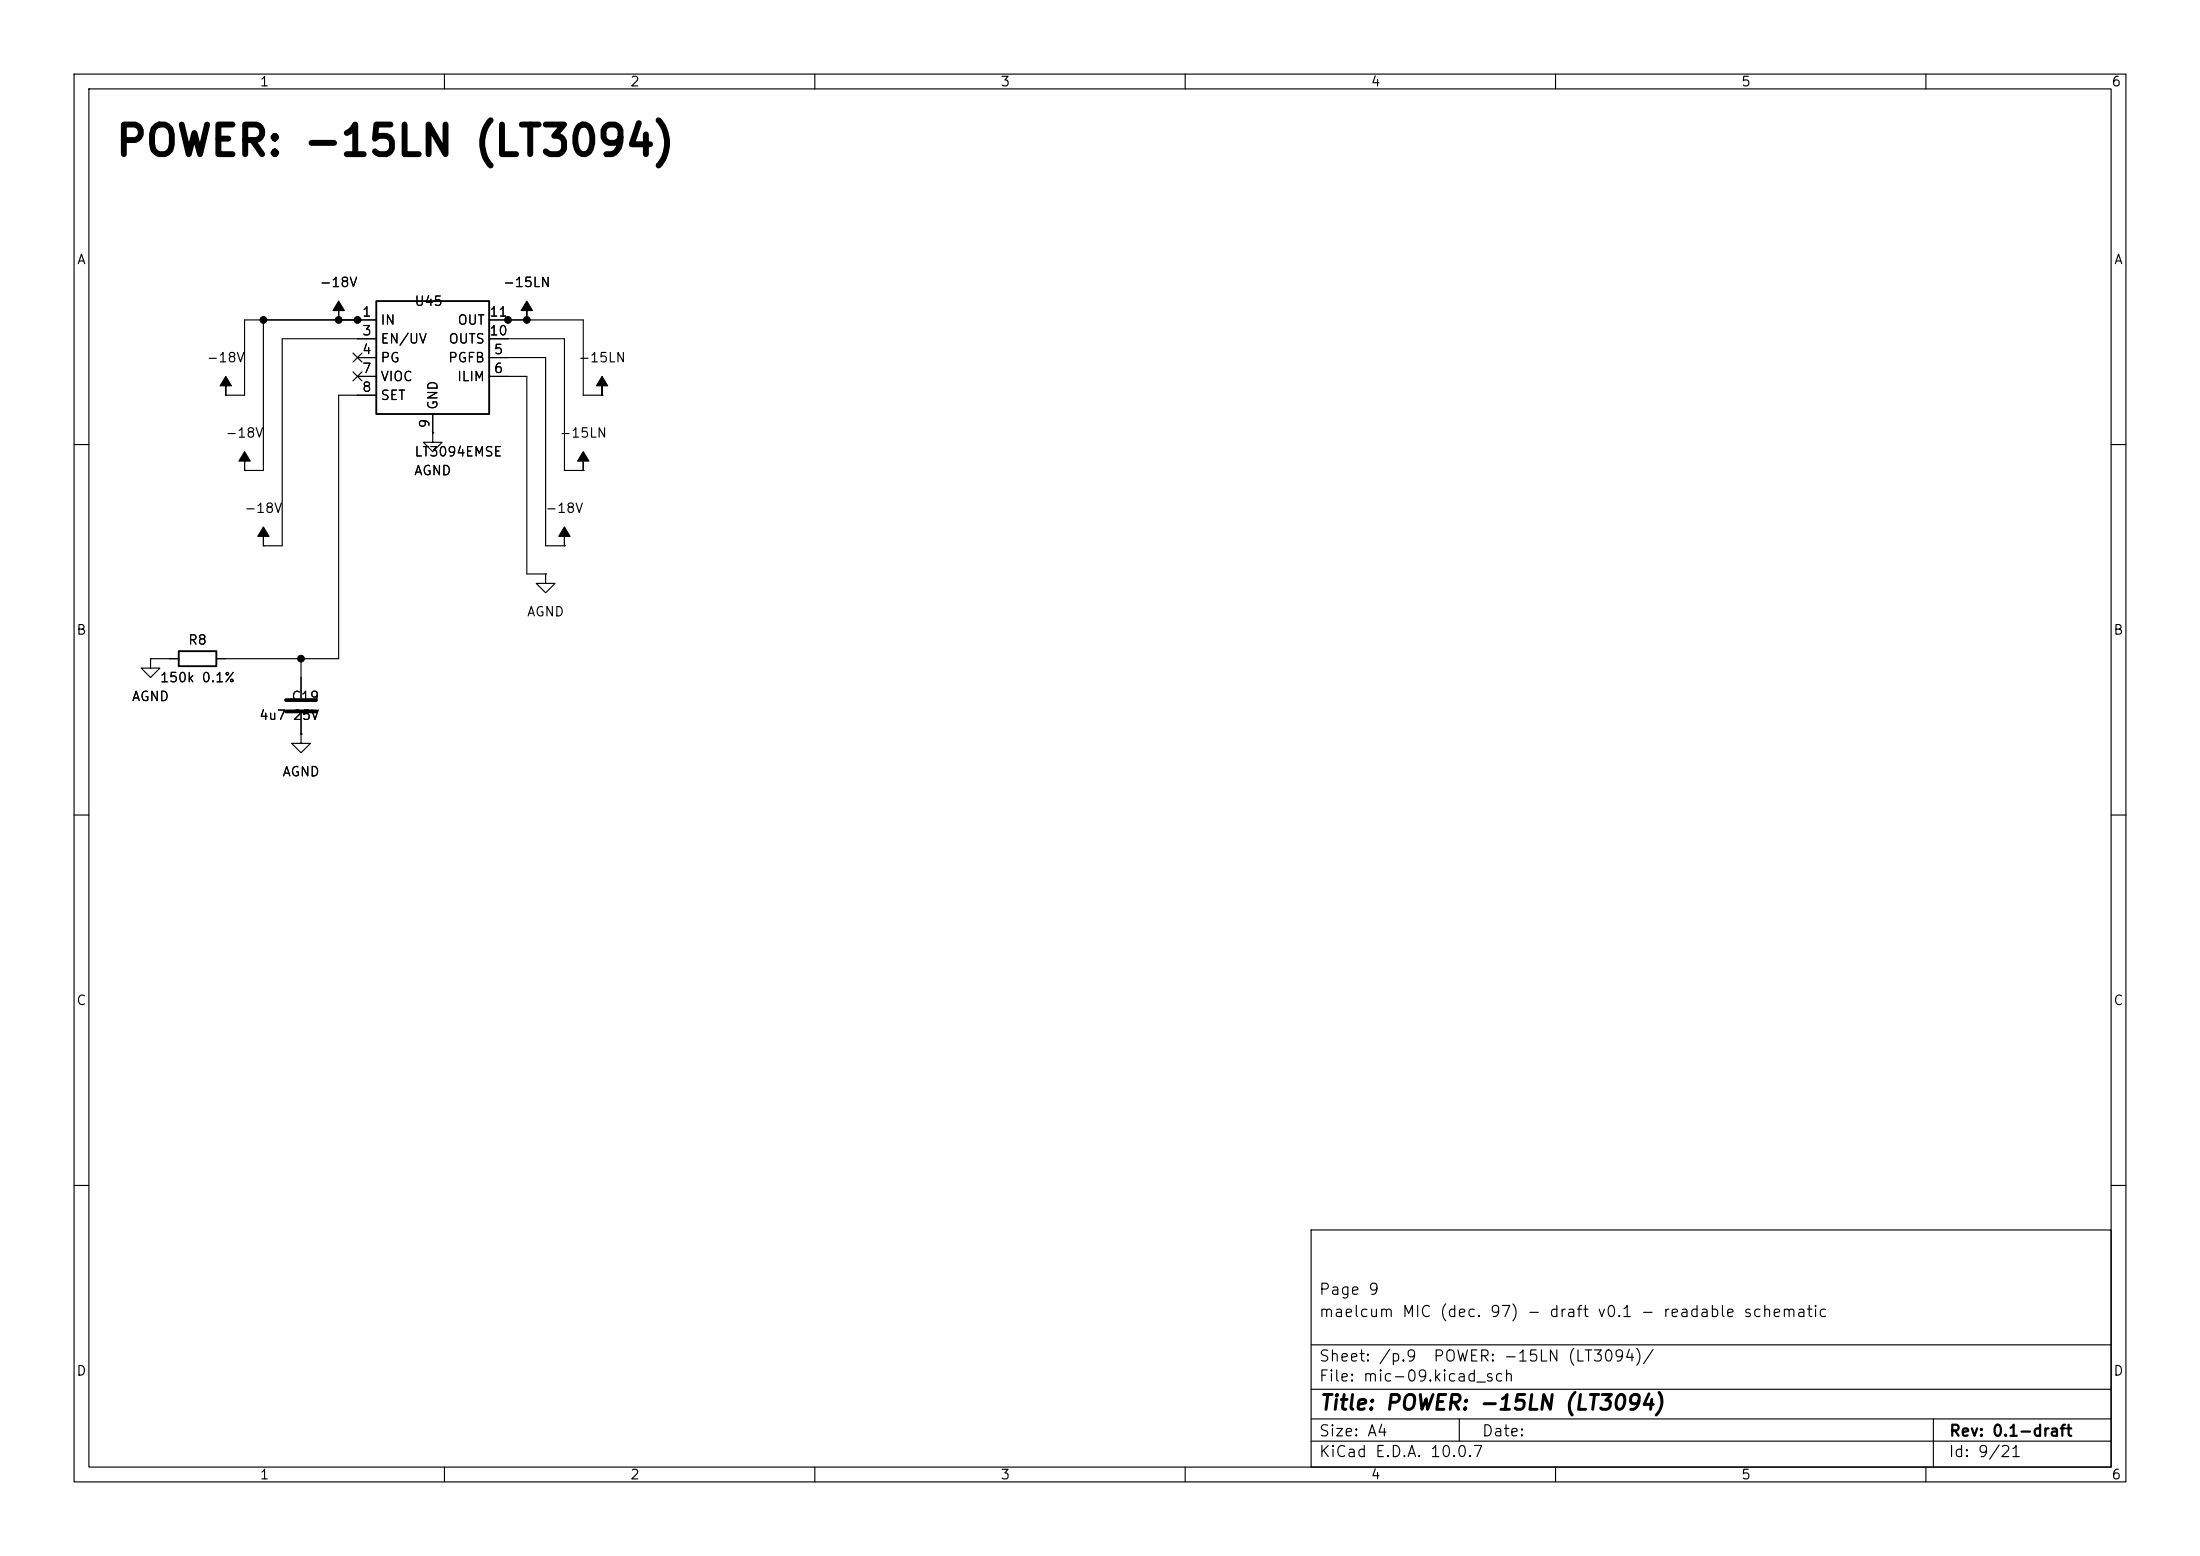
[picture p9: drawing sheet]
(kicad_sch
 (version 20260101)
 (generator "eeschema")
 (generator_version "10.0")
 (paper "A4")
 (title_block
  (title "POWER: -15LN (LT3094)")
  (rev "0.1-draft")
  (comment 1 "maelcum MIC (dec. 97) - draft v0.1 - readable schematic")
  (comment 2 "Page 9"))
 (lib_symbols
  (symbol
   "Regulator_Linear:LT3094xMSE" (exclude_from_sim no) (in_bom yes) (on_board yes)
   (in_pos_files yes)
   (duplicate_pin_numbers_are_jumpers no)
   (property
    "Reference"
    "U" (at -6.35 8.89 0) (show_name no) (do_not_autoplace no) (effects (font (size 1.27 1.27))))
   (property
    "Value"
    "LT3094xMSE" (at 1.27 8.89 0) (show_name no) (do_not_autoplace no) (effects (font (size 1.27 1.27)) (justify left)))
   (property
    "Footprint"
    "Package_SO:MSOP-12-1EP_3x4.039mm_P0.65mm_EP1.651x2.845mm" (at 0 10.795 0) (show_name no) (do_not_autoplace no) (hide yes) (effects (font (size 1.27 1.27))))
   (property
    "Datasheet"
    "https://www.analog.com/media/en/technical-documentation/data-sheets/LT3094.pdf" (at 0 2.54 0) (show_name no) (do_not_autoplace no) (hide yes) (effects (font (size 1.27 1.27))))
   (property
    "Description"
    "-500mA, Adjustable, Ultralow Noise, Ultrahigh PSRR RF Negative Linear Regulator, MSOP-12" (at 0 0 0) (show_name no) (do_not_autoplace no) (hide yes) (effects (font (size 1.27 1.27))))
   (property
    "ki_keywords"
    "linear negative voltage regulator low-noise" (at 0 0 0) (show_name no) (do_not_autoplace no) (hide yes) (effects (font (size 1.27 1.27))))
   (property
    "ki_fp_filters"
    "MSOP*1EP*3x4.039mm*P0.65mm*" (at 0 0 0) (show_name no) (do_not_autoplace no) (hide yes) (effects (font (size 1.27 1.27))))
   (symbol
    "LT3094xMSE_0_0"
    (pin
    passive
    line (at 10.16 5.08 180) (length 2.54) (hide yes) (name
    "OUT" (effects (font (size 1.27 1.27)))) (number
    "12" (effects (font (size 1.27 1.27)))))
    (pin
    passive
    line (at -10.16 5.08 0) (length 2.54) (hide yes) (name
    "IN" (effects (font (size 1.27 1.27)))) (number
    "13" (effects (font (size 1.27 1.27))))))
   (symbol
    "LT3094xMSE_0_1"
    (rectangle (start 7.62 7.62) (end -7.62 -7.62) (stroke (width 0.254) (type default)) (fill (type background))))
   (symbol
    "LT3094xMSE_1_1"
    (pin
    power_in
    line (at -10.16 5.08 0) (length 2.54) (name
    "IN" (effects (font (size 1.27 1.27)))) (number
    "1" (effects (font (size 1.27 1.27)))))
    (pin
    passive
    line (at -10.16 5.08 0) (length 2.54) (hide yes) (name
    "IN" (effects (font (size 1.27 1.27)))) (number
    "2" (effects (font (size 1.27 1.27)))))
    (pin
    input
    line (at -10.16 2.54 0) (length 2.54) (name
    "EN/UV" (effects (font (size 1.27 1.27)))) (number
    "3" (effects (font (size 1.27 1.27)))))
    (pin
    open_collector
    line (at -10.16 0 0) (length 2.54) (name
    "PG" (effects (font (size 1.27 1.27)))) (number
    "4" (effects (font (size 1.27 1.27)))))
    (pin
    input
    line (at 10.16 0 180) (length 2.54) (name
    "PGFB" (effects (font (size 1.27 1.27)))) (number
    "5" (effects (font (size 1.27 1.27)))))
    (pin
    passive
    line (at 10.16 -2.54 180) (length 2.54) (name
    "ILIM" (effects (font (size 1.27 1.27)))) (number
    "6" (effects (font (size 1.27 1.27)))))
    (pin
    passive
    line (at -10.16 -2.54 0) (length 2.54) (name
    "VIOC" (effects (font (size 1.27 1.27)))) (number
    "7" (effects (font (size 1.27 1.27)))))
    (pin
    passive
    line (at -10.16 -5.08 0) (length 2.54) (name
    "SET" (effects (font (size 1.27 1.27)))) (number
    "8" (effects (font (size 1.27 1.27)))))
    (pin
    power_in
    line (at 0 -10.16 90) (length 2.54) (name
    "GND" (effects (font (size 1.27 1.27)))) (number
    "9" (effects (font (size 1.27 1.27)))))
    (pin
    input
    line (at 10.16 2.54 180) (length 2.54) (name
    "OUTS" (effects (font (size 1.27 1.27)))) (number
    "10" (effects (font (size 1.27 1.27)))))
    (pin
    power_out
    line (at 10.16 5.08 180) (length 2.54) (name
    "OUT" (effects (font (size 1.27 1.27)))) (number
    "11" (effects (font (size 1.27 1.27))))))
   (embedded_fonts no))
  (symbol
   "power:-15V"
   (power global)
   (pin_numbers (hide yes))
   (pin_names
    (offset 0) (hide yes)) (exclude_from_sim no) (in_bom yes) (on_board yes)
   (in_pos_files yes)
   (duplicate_pin_numbers_are_jumpers no)
   (property
    "Reference"
    "#PWR" (at 0 -3.81 0) (show_name no) (do_not_autoplace no) (hide yes) (effects (font (size 1.27 1.27))))
   (property
    "Value"
    "-15V" (at 0 3.556 0) (show_name no) (do_not_autoplace no) (effects (font (size 1.27 1.27))))
   (property
    "Footprint"
    "" (at 0 0 0) (show_name no) (do_not_autoplace no) (hide yes) (effects (font (size 1.27 1.27))))
   (property
    "Datasheet"
    "" (at 0 0 0) (show_name no) (do_not_autoplace no) (hide yes) (effects (font (size 1.27 1.27))))
   (property
    "Description"
    "Power symbol creates a global label with name \"-15V\"" (at 0 0 0) (show_name no) (do_not_autoplace no) (hide yes) (effects (font (size 1.27 1.27))))
   (property
    "ki_keywords"
    "global power" (at 0 0 0) (show_name no) (do_not_autoplace no) (hide yes) (effects (font (size 1.27 1.27))))
   (symbol
    "-15V_0_0"
    (pin
    power_in
    line (at 0 0 90) (length 0) (name
    "" (effects (font (size 1.27 1.27)))) (number
    "1" (effects (font (size 1.27 1.27))))))
   (symbol
    "-15V_0_1"
    (polyline (pts (xy 0 0) (xy 0 1.27) (xy 0.762 1.27) (xy 0 2.54) (xy -0.762 1.27) (xy 0 1.27)) (stroke (width 0) (type default)) (fill (type outline))))
   (embedded_fonts no))
  (symbol
   "Device:C"
   (pin_numbers (hide yes))
   (pin_names
    (offset 0.254)) (exclude_from_sim no) (in_bom yes) (on_board yes)
   (in_pos_files yes)
   (duplicate_pin_numbers_are_jumpers no)
   (property
    "Reference"
    "C" (at 0.635 2.54 0) (show_name no) (do_not_autoplace no) (effects (font (size 1.27 1.27)) (justify left)))
   (property
    "Value"
    "C" (at 0.635 -2.54 0) (show_name no) (do_not_autoplace no) (effects (font (size 1.27 1.27)) (justify left)))
   (property
    "Footprint"
    "" (at 0.9652 -3.81 0) (show_name no) (do_not_autoplace no) (hide yes) (effects (font (size 1.27 1.27))))
   (property
    "Datasheet"
    "" (at 0 0 0) (show_name no) (do_not_autoplace no) (hide yes) (effects (font (size 1.27 1.27))))
   (property
    "Description"
    "Unpolarized capacitor" (at 0 0 0) (show_name no) (do_not_autoplace no) (hide yes) (effects (font (size 1.27 1.27))))
   (property
    "ki_keywords"
    "cap capacitor" (at 0 0 0) (show_name no) (do_not_autoplace no) (hide yes) (effects (font (size 1.27 1.27))))
   (property
    "ki_fp_filters"
    "C_*" (at 0 0 0) (show_name no) (do_not_autoplace no) (hide yes) (effects (font (size 1.27 1.27))))
   (symbol
    "C_0_1"
    (polyline (pts (xy -2.032 0.762) (xy 2.032 0.762)) (stroke (width 0.508) (type default)) (fill (type none)))
    (polyline (pts (xy -2.032 -0.762) (xy 2.032 -0.762)) (stroke (width 0.508) (type default)) (fill (type none))))
   (symbol
    "C_1_1"
    (pin
    passive
    line (at 0 3.81 270) (length 2.794) (name
    "" (effects (font (size 1.27 1.27)))) (number
    "1" (effects (font (size 1.27 1.27)))))
    (pin
    passive
    line (at 0 -3.81 90) (length 2.794) (name
    "" (effects (font (size 1.27 1.27)))) (number
    "2" (effects (font (size 1.27 1.27))))))
   (embedded_fonts no))
  (symbol
   "Device:R"
   (pin_numbers (hide yes))
   (pin_names
    (offset 0)) (exclude_from_sim no) (in_bom yes) (on_board yes)
   (in_pos_files yes)
   (duplicate_pin_numbers_are_jumpers no)
   (property
    "Reference"
    "R" (at 2.032 0 90) (show_name no) (do_not_autoplace no) (effects (font (size 1.27 1.27))))
   (property
    "Value"
    "R" (at 0 0 90) (show_name no) (do_not_autoplace no) (effects (font (size 1.27 1.27))))
   (property
    "Footprint"
    "" (at -1.778 0 90) (show_name no) (do_not_autoplace no) (hide yes) (effects (font (size 1.27 1.27))))
   (property
    "Datasheet"
    "" (at 0 0 0) (show_name no) (do_not_autoplace no) (hide yes) (effects (font (size 1.27 1.27))))
   (property
    "Description"
    "Resistor" (at 0 0 0) (show_name no) (do_not_autoplace no) (hide yes) (effects (font (size 1.27 1.27))))
   (property
    "ki_keywords"
    "R res resistor" (at 0 0 0) (show_name no) (do_not_autoplace no) (hide yes) (effects (font (size 1.27 1.27))))
   (property
    "ki_fp_filters"
    "R_*" (at 0 0 0) (show_name no) (do_not_autoplace no) (hide yes) (effects (font (size 1.27 1.27))))
   (symbol
    "R_0_1"
    (rectangle (start -1.016 -2.54) (end 1.016 2.54) (stroke (width 0.254) (type default)) (fill (type none))))
   (symbol
    "R_1_1"
    (pin
    passive
    line (at 0 3.81 270) (length 1.27) (name
    "" (effects (font (size 1.27 1.27)))) (number
    "1" (effects (font (size 1.27 1.27)))))
    (pin
    passive
    line (at 0 -3.81 90) (length 1.27) (name
    "" (effects (font (size 1.27 1.27)))) (number
    "2" (effects (font (size 1.27 1.27))))))
   (embedded_fonts no))
  (symbol
   "power:GND"
   (power global)
   (pin_numbers (hide yes))
   (pin_names
    (offset 0) (hide yes)) (exclude_from_sim no) (in_bom yes) (on_board yes)
   (in_pos_files yes)
   (duplicate_pin_numbers_are_jumpers no)
   (property
    "Reference"
    "#PWR" (at 0 -6.35 0) (show_name no) (do_not_autoplace no) (hide yes) (effects (font (size 1.27 1.27))))
   (property
    "Value"
    "GND" (at 0 -3.81 0) (show_name no) (do_not_autoplace no) (effects (font (size 1.27 1.27))))
   (property
    "Footprint"
    "" (at 0 0 0) (show_name no) (do_not_autoplace no) (hide yes) (effects (font (size 1.27 1.27))))
   (property
    "Datasheet"
    "" (at 0 0 0) (show_name no) (do_not_autoplace no) (hide yes) (effects (font (size 1.27 1.27))))
   (property
    "Description"
    "Power symbol creates a global label with name \"GND\" , ground" (at 0 0 0) (show_name no) (do_not_autoplace no) (hide yes) (effects (font (size 1.27 1.27))))
   (property
    "ki_keywords"
    "global power" (at 0 0 0) (show_name no) (do_not_autoplace no) (hide yes) (effects (font (size 1.27 1.27))))
   (symbol
    "GND_0_1"
    (polyline (pts (xy 0 0) (xy 0 -1.27) (xy 1.27 -1.27) (xy 0 -2.54) (xy -1.27 -1.27) (xy 0 -1.27)) (stroke (width 0) (type default)) (fill (type none))))
   (symbol
    "GND_1_1"
    (pin
    power_in
    line (at 0 0 270) (length 0) (name
    "" (effects (font (size 1.27 1.27)))) (number
    "1" (effects (font (size 1.27 1.27))))))
   (embedded_fonts no)))
 (text
  "POWER: -15LN (LT3094)"
  (exclude_from_sim no)
  (at 15.24 21.59 0)
  (effects (font (size 4 4)
    (bold yes)) (justify left bottom)))
 (symbol
  (lib_id "Regulator_Linear:LT3094xMSE")
  (at 58.42 48.26 0)
  (unit 1)
  (body_style 1)
  (exclude_from_sim no)
  (in_bom yes)
  (on_board yes)
  (dnp no)
  (property
   "Reference"
   "U45" (at 55.88 40.64 0) (effects (font (size 1.27 1.27)) (justify left)))
  (property
   "Value"
   "LT3094EMSE" (at 55.88 60.96 0) (effects (font (size 1.27 1.27)) (justify left)))
  (property
   "Footprint"
   "Package_SO:MSOP-12-1EP_3x4.039mm_P0.65mm_EP1.651x2.845mm" (at 58.42 48.26 0) (effects (font (size 1.27 1.27)) (justify left) (hide yes)))
  (property
   "Datasheet"
   "" (at 58.42 48.26 0) (effects (font (size 1.27 1.27)) (justify left) (hide yes)))
  (property
   "Nota"
   "EN/UV a IN; PG libero; PGFB a IN; ILIM a massa; VIOC libero" (at 58.42 48.26 0) (effects (font (size 1.27 1.27)) (justify left) (hide yes)))
  (pin
   "1")
  (pin
   "2")
  (pin
   "3")
  (pin
   "4")
  (pin
   "5")
  (pin
   "6")
  (pin
   "7")
  (pin
   "8")
  (pin
   "9")
  (pin
   "10")
  (pin
   "11")
  (pin
   "12")
  (pin
   "13")
  (instances (project
    "mic" (path
    "/5cabb6df-eb66-5854-b013-2a2de3529069/49356dc5-0d87-58dd-aa8b-1dda5dbe1859" (reference "U45") (unit 1)))))
 (wire
  (pts (xy 48.26 43.18) (xy 45.72 43.18))
  (stroke (width 0) (type default)))
 (symbol
  (lib_id "power:-15V")
  (at 45.72 43.18 0)
  (unit 1)
  (body_style 1)
  (exclude_from_sim no)
  (in_bom yes)
  (on_board yes)
  (dnp no)
  (property
   "Reference"
   "#PWR001" (at 45.72 43.18 0) (effects (font (size 1.27 1.27)) (justify left) (hide yes)))
  (property
   "Value"
   "-18V" (at 45.72 38.1 0) (effects (font (size 1.27 1.27))))
  (property
   "Footprint"
   "" (at 45.72 43.18 0) (effects (font (size 1.27 1.27)) (justify left) (hide yes)))
  (property
   "Datasheet"
   "" (at 45.72 43.18 0) (effects (font (size 1.27 1.27)) (justify left) (hide yes)))
  (pin
   "1")
  (instances (project
    "mic" (path
    "/5cabb6df-eb66-5854-b013-2a2de3529069/49356dc5-0d87-58dd-aa8b-1dda5dbe1859" (reference "#PWR001") (unit 1)))))
 (wire
  (pts (xy 48.26 43.18) (xy 33.02 43.18))
  (stroke (width 0) (type default)))
 (wire
  (pts (xy 33.02 43.18) (xy 33.02 53.34))
  (stroke (width 0) (type default)))
 (wire
  (pts (xy 30.48 53.34) (xy 33.02 53.34))
  (stroke (width 0) (type default)))
 (symbol
  (lib_id "power:-15V")
  (at 30.48 53.34 0)
  (unit 1)
  (body_style 1)
  (exclude_from_sim no)
  (in_bom yes)
  (on_board yes)
  (dnp no)
  (property
   "Reference"
   "#PWR002" (at 30.48 53.34 0) (effects (font (size 1.27 1.27)) (justify left) (hide yes)))
  (property
   "Value"
   "-18V" (at 30.48 48.26 0) (effects (font (size 1.27 1.27))))
  (property
   "Footprint"
   "" (at 30.48 53.34 0) (effects (font (size 1.27 1.27)) (justify left) (hide yes)))
  (property
   "Datasheet"
   "" (at 30.48 53.34 0) (effects (font (size 1.27 1.27)) (justify left) (hide yes)))
  (pin
   "1")
  (instances (project
    "mic" (path
    "/5cabb6df-eb66-5854-b013-2a2de3529069/49356dc5-0d87-58dd-aa8b-1dda5dbe1859" (reference "#PWR002") (unit 1)))))
 (wire
  (pts (xy 48.26 43.18) (xy 35.56 43.18))
  (stroke (width 0) (type default)))
 (wire
  (pts (xy 35.56 43.18) (xy 35.56 63.5))
  (stroke (width 0) (type default)))
 (wire
  (pts (xy 35.56 63.5) (xy 33.02 63.5))
  (stroke (width 0) (type default)))
 (symbol
  (lib_id "power:-15V")
  (at 33.02 63.5 0)
  (unit 1)
  (body_style 1)
  (exclude_from_sim no)
  (in_bom yes)
  (on_board yes)
  (dnp no)
  (property
   "Reference"
   "#PWR003" (at 33.02 63.5 0) (effects (font (size 1.27 1.27)) (justify left) (hide yes)))
  (property
   "Value"
   "-18V" (at 33.02 58.42 0) (effects (font (size 1.27 1.27))))
  (property
   "Footprint"
   "" (at 33.02 63.5 0) (effects (font (size 1.27 1.27)) (justify left) (hide yes)))
  (property
   "Datasheet"
   "" (at 33.02 63.5 0) (effects (font (size 1.27 1.27)) (justify left) (hide yes)))
  (pin
   "1")
  (instances (project
    "mic" (path
    "/5cabb6df-eb66-5854-b013-2a2de3529069/49356dc5-0d87-58dd-aa8b-1dda5dbe1859" (reference "#PWR003") (unit 1)))))
 (wire
  (pts (xy 48.26 45.72) (xy 38.1 45.72))
  (stroke (width 0) (type default)))
 (wire
  (pts (xy 38.1 45.72) (xy 38.1 73.66))
  (stroke (width 0) (type default)))
 (wire
  (pts (xy 38.1 73.66) (xy 35.56 73.66))
  (stroke (width 0) (type default)))
 (symbol
  (lib_id "power:-15V")
  (at 35.56 73.66 0)
  (unit 1)
  (body_style 1)
  (exclude_from_sim no)
  (in_bom yes)
  (on_board yes)
  (dnp no)
  (property
   "Reference"
   "#PWR004" (at 35.56 73.66 0) (effects (font (size 1.27 1.27)) (justify left) (hide yes)))
  (property
   "Value"
   "-18V" (at 35.56 68.58 0) (effects (font (size 1.27 1.27))))
  (property
   "Footprint"
   "" (at 35.56 73.66 0) (effects (font (size 1.27 1.27)) (justify left) (hide yes)))
  (property
   "Datasheet"
   "" (at 35.56 73.66 0) (effects (font (size 1.27 1.27)) (justify left) (hide yes)))
  (pin
   "1")
  (instances (project
    "mic" (path
    "/5cabb6df-eb66-5854-b013-2a2de3529069/49356dc5-0d87-58dd-aa8b-1dda5dbe1859" (reference "#PWR004") (unit 1)))))
 (no_connect
  (at 48.26 48.26))
 (no_connect
  (at 48.26 50.8))
 (wire
  (pts (xy 48.26 53.34) (xy 45.72 53.34))
  (stroke (width 0) (type default)))
 (wire
  (pts (xy 45.72 53.34) (xy 45.72 88.9))
  (stroke (width 0) (type default)))
 (symbol
  (lib_id "Device:C")
  (at 40.64 95.25 180)
  (unit 1)
  (body_style 1)
  (exclude_from_sim no)
  (in_bom yes)
  (on_board yes)
  (dnp no)
  (property
   "Reference"
   "C19" (at 43.18 93.98 0) (effects (font (size 1.27 1.27)) (justify left)))
  (property
   "Value"
   "4u7 25V" (at 43.18 96.52 0) (effects (font (size 1.27 1.27)) (justify left)))
  (property
   "Footprint"
   "Capacitor_SMD:C_1206_3216Metric" (at 40.64 95.25 0) (effects (font (size 1.27 1.27)) (justify left) (hide yes)))
  (property
   "Datasheet"
   "" (at 40.64 95.25 0) (effects (font (size 1.27 1.27)) (justify left) (hide yes)))
  (pin
   "1")
  (pin
   "2")
  (instances (project
    "mic" (path
    "/5cabb6df-eb66-5854-b013-2a2de3529069/49356dc5-0d87-58dd-aa8b-1dda5dbe1859" (reference "C19") (unit 1)))))
 (symbol
  (lib_id "Device:R")
  (at 26.67 88.9 270)
  (unit 1)
  (body_style 1)
  (exclude_from_sim no)
  (in_bom yes)
  (on_board yes)
  (dnp no)
  (property
   "Reference"
   "R8" (at 26.67 86.36 90) (effects (font (size 1.27 1.27))))
  (property
   "Value"
   "150k 0.1%" (at 26.67 91.44 90) (effects (font (size 1.27 1.27))))
  (property
   "Footprint"
   "Resistor_SMD:R_0805_2012Metric" (at 26.67 88.9 0) (effects (font (size 1.27 1.27)) (justify left) (hide yes)))
  (property
   "Datasheet"
   "" (at 26.67 88.9 0) (effects (font (size 1.27 1.27)) (justify left) (hide yes)))
  (pin
   "1")
  (pin
   "2")
  (instances (project
    "mic" (path
    "/5cabb6df-eb66-5854-b013-2a2de3529069/49356dc5-0d87-58dd-aa8b-1dda5dbe1859" (reference "R8") (unit 1)))))
 (wire
  (pts (xy 45.72 88.9) (xy 40.64 88.9))
  (stroke (width 0) (type default)))
 (wire
  (pts (xy 40.64 88.9) (xy 40.64 91.44))
  (stroke (width 0) (type default)))
 (wire
  (pts (xy 40.64 88.9) (xy 30.48 88.9))
  (stroke (width 0) (type default)))
 (junction
  (at 40.64 88.9)
  (diameter 0)
  (color 0 0 0 0))
 (symbol
  (lib_id "power:GND")
  (at 40.64 99.06 0)
  (unit 1)
  (body_style 1)
  (exclude_from_sim no)
  (in_bom yes)
  (on_board yes)
  (dnp no)
  (property
   "Reference"
   "#PWR005" (at 40.64 99.06 0) (effects (font (size 1.27 1.27)) (justify left) (hide yes)))
  (property
   "Value"
   "AGND" (at 40.64 104.14 0) (effects (font (size 1.27 1.27))))
  (property
   "Footprint"
   "" (at 40.64 99.06 0) (effects (font (size 1.27 1.27)) (justify left) (hide yes)))
  (property
   "Datasheet"
   "" (at 40.64 99.06 0) (effects (font (size 1.27 1.27)) (justify left) (hide yes)))
  (pin
   "1")
  (instances (project
    "mic" (path
    "/5cabb6df-eb66-5854-b013-2a2de3529069/49356dc5-0d87-58dd-aa8b-1dda5dbe1859" (reference "#PWR005") (unit 1)))))
 (wire
  (pts (xy 22.86 88.9) (xy 20.32 88.9))
  (stroke (width 0) (type default)))
 (symbol
  (lib_id "power:GND")
  (at 20.32 88.9 0)
  (unit 1)
  (body_style 1)
  (exclude_from_sim no)
  (in_bom yes)
  (on_board yes)
  (dnp no)
  (property
   "Reference"
   "#PWR006" (at 20.32 88.9 0) (effects (font (size 1.27 1.27)) (justify left) (hide yes)))
  (property
   "Value"
   "AGND" (at 20.32 93.98 0) (effects (font (size 1.27 1.27))))
  (property
   "Footprint"
   "" (at 20.32 88.9 0) (effects (font (size 1.27 1.27)) (justify left) (hide yes)))
  (property
   "Datasheet"
   "" (at 20.32 88.9 0) (effects (font (size 1.27 1.27)) (justify left) (hide yes)))
  (pin
   "1")
  (instances (project
    "mic" (path
    "/5cabb6df-eb66-5854-b013-2a2de3529069/49356dc5-0d87-58dd-aa8b-1dda5dbe1859" (reference "#PWR006") (unit 1)))))
 (wire
  (pts (xy 68.58 43.18) (xy 71.12 43.18))
  (stroke (width 0) (type default)))
 (symbol
  (lib_id "power:-15V")
  (at 71.12 43.18 0)
  (unit 1)
  (body_style 1)
  (exclude_from_sim no)
  (in_bom yes)
  (on_board yes)
  (dnp no)
  (property
   "Reference"
   "#PWR007" (at 71.12 43.18 0) (effects (font (size 1.27 1.27)) (justify left) (hide yes)))
  (property
   "Value"
   "-15LN" (at 71.12 38.1 0) (effects (font (size 1.27 1.27))))
  (property
   "Footprint"
   "" (at 71.12 43.18 0) (effects (font (size 1.27 1.27)) (justify left) (hide yes)))
  (property
   "Datasheet"
   "" (at 71.12 43.18 0) (effects (font (size 1.27 1.27)) (justify left) (hide yes)))
  (pin
   "1")
  (instances (project
    "mic" (path
    "/5cabb6df-eb66-5854-b013-2a2de3529069/49356dc5-0d87-58dd-aa8b-1dda5dbe1859" (reference "#PWR007") (unit 1)))))
 (wire
  (pts (xy 68.58 43.18) (xy 78.74 43.18))
  (stroke (width 0) (type default)))
 (wire
  (pts (xy 78.74 43.18) (xy 78.74 53.34))
  (stroke (width 0) (type default)))
 (wire
  (pts (xy 78.74 53.34) (xy 81.28 53.34))
  (stroke (width 0) (type default)))
 (symbol
  (lib_id "power:-15V")
  (at 81.28 53.34 0)
  (unit 1)
  (body_style 1)
  (exclude_from_sim no)
  (in_bom yes)
  (on_board yes)
  (dnp no)
  (property
   "Reference"
   "#PWR008" (at 81.28 53.34 0) (effects (font (size 1.27 1.27)) (justify left) (hide yes)))
  (property
   "Value"
   "-15LN" (at 81.28 48.26 0) (effects (font (size 1.27 1.27))))
  (property
   "Footprint"
   "" (at 81.28 53.34 0) (effects (font (size 1.27 1.27)) (justify left) (hide yes)))
  (property
   "Datasheet"
   "" (at 81.28 53.34 0) (effects (font (size 1.27 1.27)) (justify left) (hide yes)))
  (pin
   "1")
  (instances (project
    "mic" (path
    "/5cabb6df-eb66-5854-b013-2a2de3529069/49356dc5-0d87-58dd-aa8b-1dda5dbe1859" (reference "#PWR008") (unit 1)))))
 (wire
  (pts (xy 68.58 45.72) (xy 76.2 45.72))
  (stroke (width 0) (type default)))
 (wire
  (pts (xy 76.2 45.72) (xy 76.2 63.5))
  (stroke (width 0) (type default)))
 (wire
  (pts (xy 78.74 63.5) (xy 76.2 63.5))
  (stroke (width 0) (type default)))
 (symbol
  (lib_id "power:-15V")
  (at 78.74 63.5 0)
  (unit 1)
  (body_style 1)
  (exclude_from_sim no)
  (in_bom yes)
  (on_board yes)
  (dnp no)
  (property
   "Reference"
   "#PWR009" (at 78.74 63.5 0) (effects (font (size 1.27 1.27)) (justify left) (hide yes)))
  (property
   "Value"
   "-15LN" (at 78.74 58.42 0) (effects (font (size 1.27 1.27))))
  (property
   "Footprint"
   "" (at 78.74 63.5 0) (effects (font (size 1.27 1.27)) (justify left) (hide yes)))
  (property
   "Datasheet"
   "" (at 78.74 63.5 0) (effects (font (size 1.27 1.27)) (justify left) (hide yes)))
  (pin
   "1")
  (instances (project
    "mic" (path
    "/5cabb6df-eb66-5854-b013-2a2de3529069/49356dc5-0d87-58dd-aa8b-1dda5dbe1859" (reference "#PWR009") (unit 1)))))
 (wire
  (pts (xy 68.58 48.26) (xy 73.66 48.26))
  (stroke (width 0) (type default)))
 (wire
  (pts (xy 73.66 48.26) (xy 73.66 73.66))
  (stroke (width 0) (type default)))
 (wire
  (pts (xy 73.66 73.66) (xy 76.2 73.66))
  (stroke (width 0) (type default)))
 (symbol
  (lib_id "power:-15V")
  (at 76.2 73.66 0)
  (unit 1)
  (body_style 1)
  (exclude_from_sim no)
  (in_bom yes)
  (on_board yes)
  (dnp no)
  (property
   "Reference"
   "#PWR010" (at 76.2 73.66 0) (effects (font (size 1.27 1.27)) (justify left) (hide yes)))
  (property
   "Value"
   "-18V" (at 76.2 68.58 0) (effects (font (size 1.27 1.27))))
  (property
   "Footprint"
   "" (at 76.2 73.66 0) (effects (font (size 1.27 1.27)) (justify left) (hide yes)))
  (property
   "Datasheet"
   "" (at 76.2 73.66 0) (effects (font (size 1.27 1.27)) (justify left) (hide yes)))
  (pin
   "1")
  (instances (project
    "mic" (path
    "/5cabb6df-eb66-5854-b013-2a2de3529069/49356dc5-0d87-58dd-aa8b-1dda5dbe1859" (reference "#PWR010") (unit 1)))))
 (wire
  (pts (xy 68.58 50.8) (xy 71.12 50.8))
  (stroke (width 0) (type default)))
 (wire
  (pts (xy 71.12 50.8) (xy 71.12 77.47))
  (stroke (width 0) (type default)))
 (wire
  (pts (xy 73.66 77.47) (xy 71.12 77.47))
  (stroke (width 0) (type default)))
 (symbol
  (lib_id "power:GND")
  (at 73.66 77.47 0)
  (unit 1)
  (body_style 1)
  (exclude_from_sim no)
  (in_bom yes)
  (on_board yes)
  (dnp no)
  (property
   "Reference"
   "#PWR011" (at 73.66 77.47 0) (effects (font (size 1.27 1.27)) (justify left) (hide yes)))
  (property
   "Value"
   "AGND" (at 73.66 82.55 0) (effects (font (size 1.27 1.27))))
  (property
   "Footprint"
   "" (at 73.66 77.47 0) (effects (font (size 1.27 1.27)) (justify left) (hide yes)))
  (property
   "Datasheet"
   "" (at 73.66 77.47 0) (effects (font (size 1.27 1.27)) (justify left) (hide yes)))
  (pin
   "1")
  (instances (project
    "mic" (path
    "/5cabb6df-eb66-5854-b013-2a2de3529069/49356dc5-0d87-58dd-aa8b-1dda5dbe1859" (reference "#PWR011") (unit 1)))))
 (symbol
  (lib_id "power:GND")
  (at 58.42 58.42 0)
  (unit 1)
  (body_style 1)
  (exclude_from_sim no)
  (in_bom yes)
  (on_board yes)
  (dnp no)
  (property
   "Reference"
   "#PWR012" (at 58.42 58.42 0) (effects (font (size 1.27 1.27)) (justify left) (hide yes)))
  (property
   "Value"
   "AGND" (at 58.42 63.5 0) (effects (font (size 1.27 1.27))))
  (property
   "Footprint"
   "" (at 58.42 58.42 0) (effects (font (size 1.27 1.27)) (justify left) (hide yes)))
  (property
   "Datasheet"
   "" (at 58.42 58.42 0) (effects (font (size 1.27 1.27)) (justify left) (hide yes)))
  (pin
   "1")
  (instances (project
    "mic" (path
    "/5cabb6df-eb66-5854-b013-2a2de3529069/49356dc5-0d87-58dd-aa8b-1dda5dbe1859" (reference "#PWR012") (unit 1)))))
 (junction
  (at 68.58 43.18)
  (diameter 0)
  (color 0 0 0 0))
 (junction
  (at 71.12 43.18)
  (diameter 0)
  (color 0 0 0 0))
 (junction
  (at 45.72 43.18)
  (diameter 0)
  (color 0 0 0 0))
 (junction
  (at 48.26 43.18)
  (diameter 0)
  (color 0 0 0 0))
 (junction
  (at 35.56 43.18)
  (diameter 0)
  (color 0 0 0 0)))
